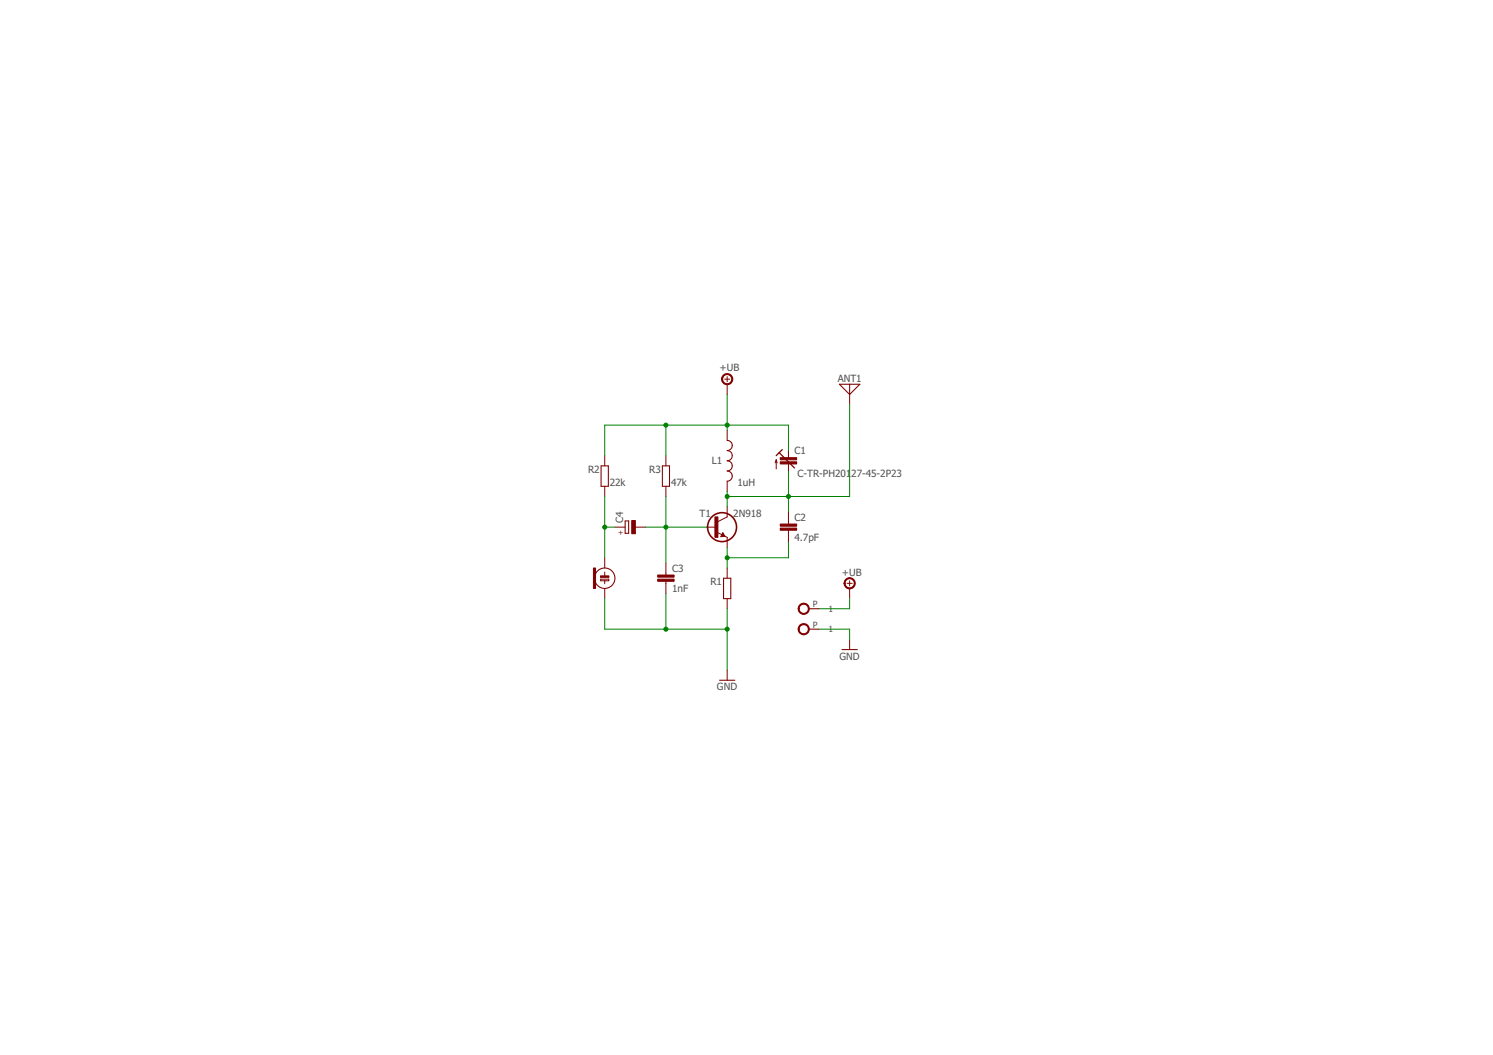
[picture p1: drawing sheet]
<svg xmlns="http://www.w3.org/2000/svg" width="297mm" height="210mm" viewBox="0 0 297 210" stroke-linecap="round" stroke-linejoin="round" font-family="sans-serif">
<g fill="none" stroke="#800000" stroke-width=".2">
<path d="M144.2 75.4h1M144.7 74.9v1M144.7 76.5v2M169 78.5v2M120.3 90.7v2M120.3 96.8v2M132.5 90.7v2M132.5 96.8v2M144.7 85.6v2M144.7 95.7v2.1M154.4 91.5v1.8M154.4 91.5l-.2 .6"/>
<path d="M154.4 91.5l.2 .6M156.9 89.6v1.5M156.9 92.3v1.4M119.5 114.6h1.6v.2h-1.6zM119.5 115.2h1.6v.3h-1.6zM120.3 111v2M120.3 113.8v.8M120.3 115.5v.6M120.3 117.1v2M122.3 104.9h2.1M126.4 104.9h2M132.5 112v2.4"/>
<path d="M132.5 115.6v2.5M140.6 104.9h2M142.9 106l1.8 .9v2M143.8 106l.4 .7-.8 .1zM144.7 100.8v2l-2 1M144.7 113v2M144.7 119.1v2M156.9 101.8v2.5M156.9 105.5v2.4M168.5 116.1h1M169 115.5v1.1M169 117.1v2"/>
<path d="M144.7 133.3v2M169 127.2v2"/>
</g>
<path d="M155 90.1l3.1 3M155.6 89.5l-1.2 1.2M143.8 106.2l.3 .4-.5 .1" fill="none" stroke="#800000" stroke-width=".25"/>
<g fill="none" stroke="#800000" stroke-width=".21">
<path d="M167 76.5h4.1l-2.1 2zM169 76.5v2M119.6 92.7h1.4v4.1h-1.4zM131.8 92.7h1.4v4.1h-1.4zM144.7 87.6a1.01 1.01 0 0 1 1 1 1.01 1.01 0 0 1-1 1 1.02 1.02 0 0 1 1 1.1 1.02 1.02 0 0 1-1 1 1.02 1.02 0 0 1 1 1 1.02 1.02 0 0 1-1 1 1.02 1.02 0 0 1 1 1 1.02 1.02 0 0 1-1 1M124.4 103.7h.7v2.4h-.7zM143.8 106.2l-.2 .4h.3l-.1-.2M144 115h1.4v4.1h-1.4zM143.2 135.3h3M160.9 121.1h2M160.9 125.2h2M167.5 129.2h3.1"/>
<circle cx="120.3" cy="115" r="2.03"/>
</g>
<g fill="#800000" stroke="#800000" stroke-width=".2">
<path d="M142.2 102.8h.6v4.1h-.6z"/>
<path d="M155.2 105.1h3.3v.4h-3.3z"/>
<path d="M155.2 104.3h3.3v.4h-3.3z"/>
<path d="M130.9 115.2h3.2v.5h-3.2z"/>
<path d="M130.9 114.4h3.2v.4h-3.2z"/>
<path d="M118.1 113h.4v4.1h-.4z"/>
<path d="M119.5 114.6h1.6v.2h-1.6z"/>
<path d="M155.2 91.9h3.3v.4h-3.3z"/>
<path d="M155.2 91.1h3.3v.4h-3.3z"/>
<path d="M125.7 103.6h.7v2.6h-.7z"/>
</g>
<circle cx="143.7" cy="104.9" r="2.88" fill="none" stroke="#800000" stroke-width=".32"/>
<g fill="#800000" stroke="#800000" stroke-width=".2">
<path d="M144 74.6a1.12 1.12 0 0 1 1.7 .4 1.12 1.12 0 0 1-.8 1.5 1.12 1.12 0 0 1-1.3-1.1h.2a.9 .9 0 0 1 1.2-.8 .9 .9 0 0 1 .3 1.5 .9 .9 0 0 1-1.5-.4v-.3h-.2v-.3z" fill-rule="evenodd"/>
<path d="M168.3 115.2a1.12 1.12 0 0 1 1.7 .4 1.12 1.12 0 0 1-.7 1.6 1.12 1.12 0 0 1-1.4-1.1h.2a.92 .92 0 0 1 1.3-.9 .92 .92 0 0 1 .3 1.5 .92 .92 0 0 1-1.5-.4l-.1-.2h-.2z" fill-rule="evenodd"/>
<path d="M159.2 120.3a1.11 1.11 0 0 1 1.7 .3 1.11 1.11 0 0 1-.7 1.6 1.11 1.11 0 0 1-1.4-1.1h.2a.92 .92 0 0 1 1.3-.8 .92 .92 0 0 1 .2 1.5 .92 .92 0 0 1-1.5-.4v-.3h-.2z" fill-rule="evenodd"/>
<path d="M159.2 124.3a1.11 1.11 0 0 1 1.7 .4 1.11 1.11 0 0 1-.7 1.6 1.11 1.11 0 0 1-1.4-1.1h.2a.92 .92 0 0 1 1.3-.9 .92 .92 0 0 1 .2 1.6 .92 .92 0 0 1-1.5-.4v-.3h-.2z" fill-rule="evenodd"/>
</g>
<g fill="none" stroke="#008000" stroke-width=".2">
<path d="M144.7 78.5v7.1M120.3 98.8v12.2M132.5 84.6v6.1M132.5 98.8v13.2M144.7 97.8v3M156.9 89.6v-5h-36.6v6.1M156.9 93.7v8.1M169 80.5v18.3h-24.3M120.3 104.9h2M120.3 119.1v6.1h24.4M128.4 104.9h12.2M132.5 118.1v7.1"/>
<path d="M144.7 108.9v4.1M156.9 107.9v3.1h-12.2M169 119.1v2h-6.1M144.7 121.1v12.2M162.9 125.2h6.1v2"/>
</g>
<g fill="#008000" stroke="#008000" stroke-width=".2">
<circle cx="144.7" cy="98.8" r=".4"/>
<circle cx="156.9" cy="98.8" r=".4"/>
<circle cx="144.7" cy="111" r=".4"/>
<circle cx="132.5" cy="104.9" r=".4"/>
<circle cx="120.3" cy="104.9" r=".4"/>
<circle cx="132.5" cy="125.2" r=".4"/>
<circle cx="144.7" cy="125.2" r=".4"/>
<circle cx="144.7" cy="84.6" r=".4"/>
<circle cx="132.5" cy="84.6" r=".4"/>
</g>
<g font-size="2" fill="#505050">
<text x="143.2" y="73.9">+UB</text>
<text x="166.7" y="76">ANT1</text>
<text x="117" y="94.1">R2</text>
<text x="129.2" y="94.1">R3</text>
<text x="141.6" y="92.4">L1</text>
<text x="158.1" y="90.4">C1</text>
<text x="158.7" y="94.8">C-TR-PH201</text>
<text x="169.4" y="94.8">27-45-2P23</text>
<text x="121.3" y="96.8">22k</text>
<text x="133.5" y="96.8">47k</text>
<text x="146.7" y="96.8">1uH</text>
<text x="124" y="104" transform="rotate(-90 124 104)">C4</text>
<text x="139.2" y="102.8">T1</text>
<text x="145.9" y="102.8">2N918</text>
<text x="158.1" y="107.6">4.7pF</text>
<text x="158.1" y="103.6">C2</text>
<text x="133.7" y="113.7">C3</text>
<text x="133.7" y="117.8">1nF</text>
<text x="141.4" y="116.5">R1</text>
<text x="167.5" y="114.5">+UB</text>
<text x="167" y="131.3">GND</text>
<text x="142.6" y="137.4">GND</text>
</g>
<g font-size="1.7" fill="#505050">
<text x="161.7" y="120.8">P</text>
<text x="161.7" y="124.9">P</text>
<text x="164.8" y="121.7">1</text>
<text x="164.8" y="125.8">1</text>
</g>
<text font-size="1.4" fill="#800000" x="123" y="106.4">+</text>
</svg>
